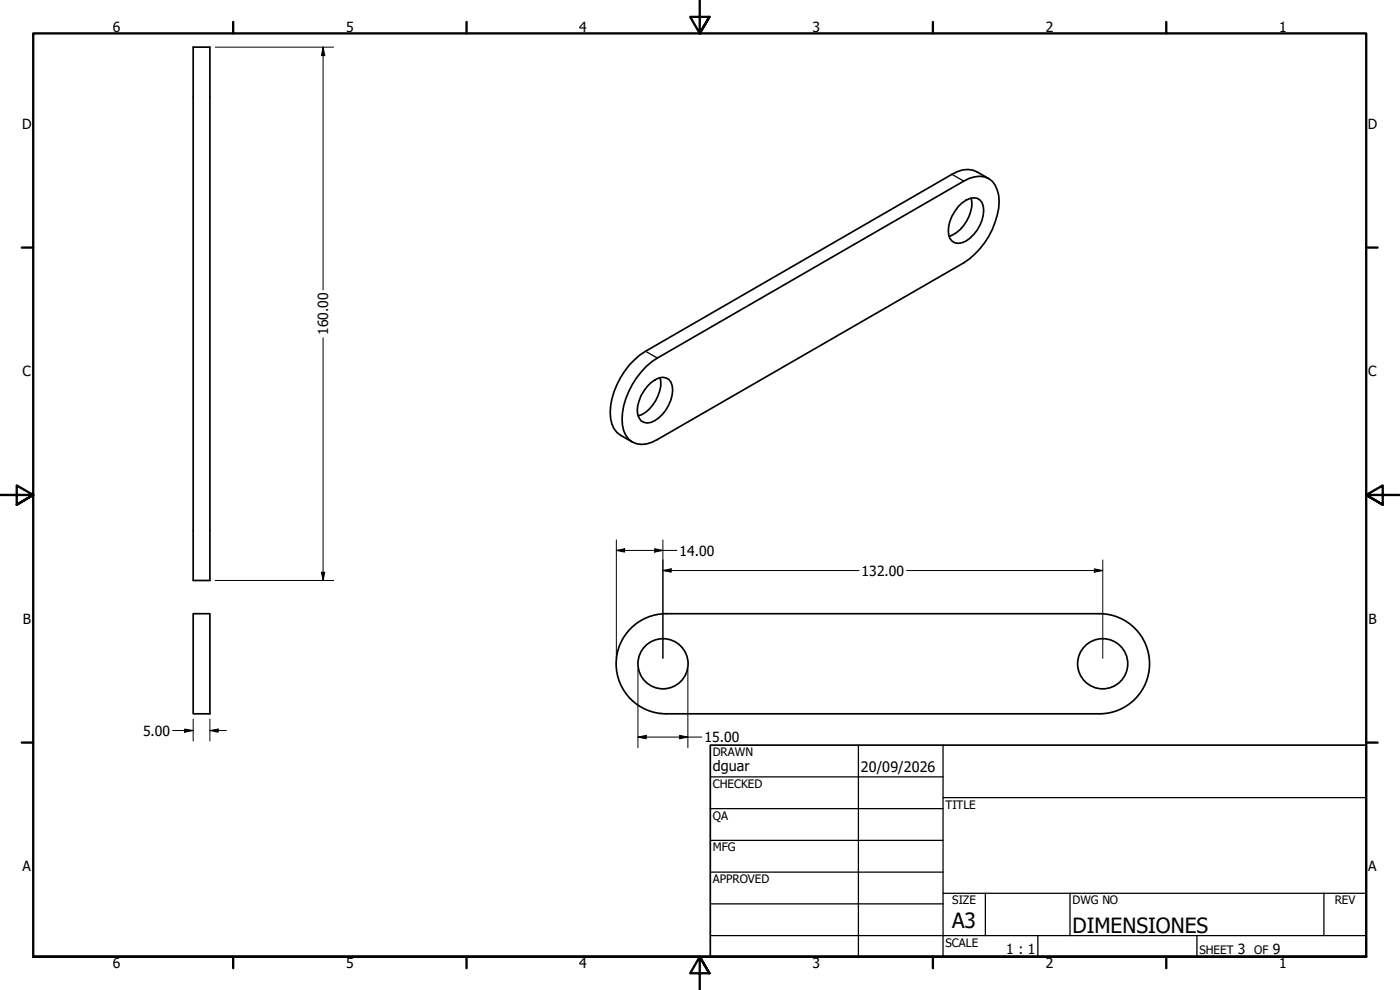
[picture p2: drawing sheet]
<svg xmlns="http://www.w3.org/2000/svg" width="420mm" height="297mm" viewBox="0 0 420 297" stroke-linecap="round" stroke-linejoin="round" font-family="sans-serif">
<!-- layer: Visible (ANSI) -->
<g fill="none" stroke="#000" stroke-width=".51">
<path d="M58 14.1h5v160.1h-5zM291.5 59.4a10.8 10.8 0 0 1-6.6 11.5M296.7 53.6l-3.5-2.1a7.2 7.2 0 0 0-7.5 .8l-92 53.1a22.8 22.8 0 0 0-10.4 20.2 6.5 6.5 0 0 0 2.9 5l3.6 2M287.6 62a6.3 6.3 0 0 1 5.6-2.5 3.4 3.4 0 0 1 2 3.6 11 11 0 0 1-6.5 9.7 3.1 3.1 0 0 1-4.1-3.5 11.4 11.4 0 0 1 3-7.3zM194 109.9l3.3-2.5 91.9-53.1a6.8 6.8 0 0 1 8.6 .1 10.7 10.7 0 0 1 1.5 10.2 23.7 23.7 0 0 1-10.1 14.3l-91.9 53a6.8 6.8 0 0 1-8.6-.1 10.8 10.8 0 0 1-1.5-10.1 25.1 25.1 0 0 1 6.8-11.8zM194.3 115.9a7.3 7.3 0 0 1 4.6-2.7 2.81 2.81 0 0 1 2.8 2.5 11 11 0 0 1-6.3 11 2.99 2.99 0 0 1-4-2.3 11.2 11.2 0 0 1 2.9-8.5zM198.1 113.3a10.7 10.7 0 0 1-6.6 11.5M58 184.1h5v30.1h-5zM189.3 188.5a15 15 0 0 1 10.7-4.4h130a15 15 0 0 1 15 15.1 15 15 0 0 1-15 15h-130.1a15 15 0 0 1-13.8-9.3 15 15 0 0 1 3.2-16.4z"/>
<circle cx="199" cy="199.2" r="7.5"/>
<circle cx="330.9" cy="199.2" r="7.5"/>
</g>
<!-- layer: Visible Narrow (ANSI) -->
<path d="M285.7 52.3l3.5 2M193.7 105.4l3.6 2" fill="none" stroke="#000" stroke-width=".38"/>
<!-- layer: Border (ANSI) -->
<g fill="none" stroke="#000" stroke-width=".7">
<path d="M70 6.6v3.4M140 6.6v3.4M210 0v10l-2.9-4.9h5.8l-2.9 4.9 2.9-4.9M280 6.6v3.4M350 6.6v3.4M6.5 74.3h3.5M410 74.3h3.4M0 148.5h10l-5-2.8v5.7l5-2.9-5 2.9M420 148.5h-10l5-2.8v5.7l-5-2.9 5 2.9M6.5 222.8h3.5M410 222.8h3.4M10 287.1v-277.1h400v277.1h-400h400"/>
<path d="M70 287.1v3.4M140 287.1v3.4M212.9 292l-2.9-4.9 2.9 4.9h-5.8l2.9-4.9v9.9M280 287.1v3.4M350 287.1v3.4"/>
</g>
<!-- layer: Title (ANSI) -->
<g fill="none" stroke="#000" stroke-width=".38">
<path d="M213.2 233.1h69.8M257.6 223.6v63.5M283 239.3h127M283 223.6v63.5M213.2 242.6h69.8M213.2 252.1h69.8M213.2 261.7h69.8M213.2 271.2h69.8M283 268h127M295.7 268v12.7M321.1 268v12.7M397.3 268v12.7"/>
<path d="M213.2 280.7h196.8M311.5 280.7v6.4M359.2 280.7v6.4"/>
</g>
<path d="M213.2 223.6h196.8v63.5h-196.8z" fill="none" stroke="#000" stroke-width=".51"/>
<!-- layer: Dimension (ANSI) -->
<g fill="none" stroke="#000" stroke-width=".3">
<path d="M64.6 14.1h35.5M97 14.1l.5 2.6h-1zM97 14.1v72.9M97 101.3v72.9M64.6 174.2h35.5M96.5 171.7h1l-.5 2.5zM185 165.1l2.5-.5v1.1zM185 165.1h18.1M185 162v35.5M196.5 164.6l2.4 .5-2.4 .6zM198.9 171.2l2.5-.5v1zM198.9 171.2h58.9"/>
<path d="M198.9 162v35.5M272.1 171.2h58.9M328.4 170.7l2.6 .5-2.6 .5zM331 168v29.5M51.8 219.2h6.2M55.4 218.7l2.6 .5-2.6 .5zM58 215.8v6.6M63 219.2l2.5-.5v1zM63 219.2h4.9M63 215.8v6.6M191.5 200.8v23.5M206.4 200.8v23.5"/>
<path d="M191.5 221.2l2.4-.6v1.1zM191.5 221.2h19.1M204 220.6l2.4 .6-2.4 .5z"/>
</g>
<path d="M97 14.1l.5 2.6h-1zM96.5 171.7h1l-.5 2.5zM185 165.1l2.5-.5v1.1zM196.5 164.6l2.4 .5-2.4 .6zM198.9 171.2l2.5-.5v1zM328.4 170.7l2.6 .5-2.6 .5zM55.4 218.7l2.6 .5-2.6 .5zM63 219.2l2.5-.5v1zM191.5 221.2l2.4-.6v1.1zM204 220.6l2.4 .6-2.4 .5z" fill="#000"/>
<g font-size="6.3">
<text x="285.8" y="278.6">A3</text>
<text x="321.9" y="279.8">DIMENSIONES</text>
</g>
<g font-size="4.3">
<text x="213.9" y="231.4">dguar</text>
<text x="258.4" y="231.6">20/09/2026</text>
</g>
<g font-size="4.2">
<text x="33.8" y="9.6">6</text>
<text x="103.9" y="9.6">5</text>
<text x="173.9" y="9.6">4</text>
<text x="243.8" y="9.6">3</text>
<text x="313.9" y="9.6">2</text>
<text x="383.9" y="9.6">1</text>
<text x="6.7" y="38.7">D</text>
<text x="410.5" y="38.7">D</text>
<text x="98.5" y="100.5" transform="rotate(-90 98.5 100.5)">160.00</text>
<text x="6.8" y="113">C</text>
<text x="410.7" y="113">C</text>
<text x="204" y="166.7">14.00</text>
<text x="258.6" y="172.7">132.00</text>
<text x="6.9" y="187.2">B</text>
<text x="410.7" y="187.2">B</text>
<text x="42.9" y="220.7">5.00</text>
<text x="211.5" y="222.7">15.00</text>
<text x="6.8" y="261.4">A</text>
<text x="410.7" y="261.4">A</text>
<text x="302" y="286.3">1 : 1</text>
<text x="371.5" y="286.2">3</text>
<text x="382" y="286.2">9</text>
<text x="33.8" y="290.5">6</text>
<text x="103.9" y="290.5">5</text>
<text x="173.9" y="290.5">4</text>
<text x="243.8" y="290.5">3</text>
<text x="313.9" y="290.5">2</text>
<text x="383.9" y="290.5">1</text>
</g>
<g font-size="3.5">
<text x="213.9" y="226.9">DRAWN</text>
<text x="213.9" y="236.4">CHECKED</text>
<text x="213.9" y="245.9">QA</text>
<text x="283.8" y="242.6">TITLE</text>
<text x="213.9" y="255.4">MFG</text>
<text x="213.9" y="265">APPROVED</text>
<text x="285.8" y="271.3">SIZE</text>
<text x="321.9" y="271.3">DWG NO</text>
<text x="400.6" y="271.3">REV</text>
<text x="283.8" y="284">SCALE</text>
<text x="360" y="286.2">SHEET</text>
<text x="376.4" y="286.2">OF</text>
</g>
</svg>
